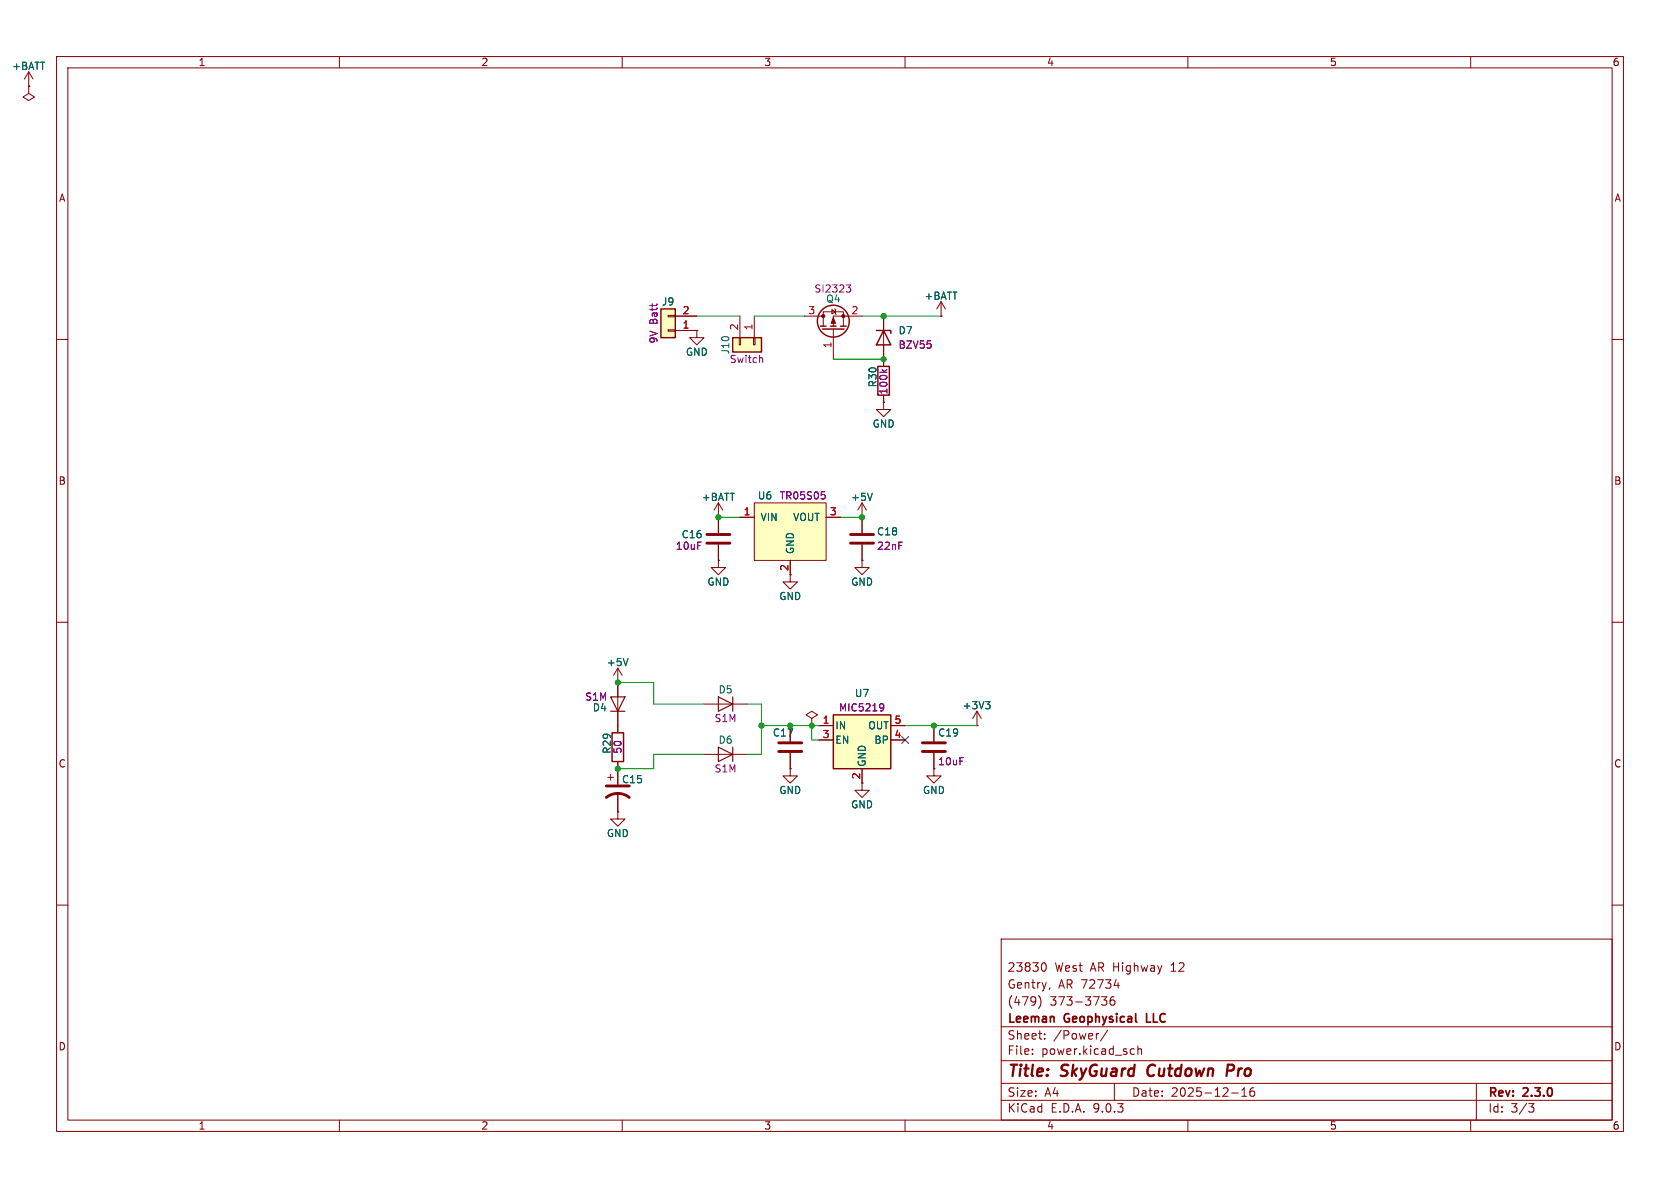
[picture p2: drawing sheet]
<svg xmlns="http://www.w3.org/2000/svg" width="297mm" height="210mm" viewBox="0 0 297 210" stroke-linecap="round" stroke-linejoin="round" font-family="sans-serif">
<g fill="none" stroke="#840000" stroke-width=".18">
<path d="M5.1 15.2v1.3l1 .6-1 .7-1-.7 1-.6M5.1 15.2h.1M10 10h277v190h-277zM12 12h273v186h-273zM60 10v2M110 10v2M160 10v2M210 10v2M260 10v2M10 60h2M285 60h2M10 110h2"/>
<path d="M109.2 118.1v10.2M109.2 118.1l-.7 1.3M109.2 118.1l.8 1.3M285 110h2M109.2 120.7h.1M124.5 124.5h7.6M124.5 133.4h7.6M139.7 128.3v2.8M139.7 133.1v2.8M152.4 138.4v1.3h1.3l-1.3 1.3-1.3-1.3h1.3M165.1 128.3v2.8M165.1 133.1v2.8"/>
<path d="M10 160h2M177 166h108v32h-108zM183.7 176.1a1.74 1.74 0 0 1-.1 2.2M184.5 170.2a.81 .81 0 0 1 .5 .6 .81 .81 0 0 1-.3 .8l-.2 .1M185.6 174.6l-.1 .3M194.7 176.2h1l-.5 .6 .4 .1 .1 .5-.3 .3h-.4M197 174.2h.9M197 176.2a.59 .59 0 0 0-.8 .6v.6l.2 .2 .4 .1 .2-.1 .1-.5-.1-.3h-.5l-.3 .3M197.7 173.7v1M285 160h2M60 198v2M110 198v2"/>
<path d="M160 198v2M177 194.5h108M177 191.5h108M177 187.5h108M177 181.5h108M182.5 186.3v.1M182.5 185.5v.1M184.7 183.6v.1M184.7 182.8v.1M194.2 182.7l-.2 .1M195.8 182.1l-1.3 2M197 191.5v3"/>
<path d="M200.1 185.4l.4 .1M200.5 186.3l-.4 .1M201.2 185.5l.2-.1 .3 .1 .1 .9M201.2 184.9v1.5M210 198v2M217.7 193.2h1.2M219.5 193.8h.9M219.5 192.7l.5-.4v1.5M221.7 192.3a.59 .59 0 0 0-.7 .6v.6l.1 .2 .4 .1 .2-.1 .1-.5-.1-.3h-.5l-.2 .3M260 198v2M261 191.5v6.5M270.2 195.1h1l-.5 .6 .4 .1 .1 .5-.3 .3h-.4"/>
</g>
<path d="M203.1 188.5a1.27 1.27 0 0 0 0 1.6M217.8 188.2h-.7l-.3 2M217.9 189.2l-1 .1" fill="none" stroke="#840000" stroke-width=".4"/>
<path d="M202.7 179.2v1.5h.7" fill="none" stroke="#840000" stroke-width=".3"/>
<path d="M137.7 131.3h4M137.7 132.8h4M163.1 131.3h4M163.1 132.8h4" fill="none" stroke="#840000" stroke-width=".51"/>
<path d="M107.9 123.2h2.6l-1.3 2.5zM107.9 125.7h2.6M127 123.2l2.5 1.3-2.5 1.2zM127 132.1l2.5 1.3-2.5 1.2zM129.5 123.2v2.5M129.5 132.1v2.5" fill="none" stroke="#840000" stroke-width=".2"/>
<path d="M111 116.4l-.4 1.3" fill="none" stroke="#006464" stroke-width=".18"/>
<path d="M129.5 59.7h5.1v2.5h-5.1z" fill="#ffffc2"/>
<g fill="none" stroke="#840000" stroke-width=".25">
<path d="M129.5 59.7h5.1v2.5h-5.1zM145 57.7h1M145.4 58.2h3.8M146.8 57.7h1M148.6 57.7h1M155.2 64.8h2v5.1h-2z"/>
<circle cx="147.3" cy="56.8" r="2.82"/>
</g>
<g fill="none" stroke="#840000" stroke-width=".18">
<path d="M130.7 59.7h.2v1.3h-.2zM130.8 55.9v3.8M133.2 59.7h.3v1.3h-.3zM133.3 55.9v3.8M142.2 55.9h3.3M145.5 55.9v-.8h3.6v2.6M145.5 55.9v1.8M147.1 54.7l.6 .4-.6 .4zM147.3 58.2v.2M147.3 58.4v5.1M147.6 54.6l.1 .1v.8l.1 .1M152.4 55.9h-5.1v1.8"/>
<path d="M156.2 71.1v1.3h1.3l-1.3 1.3-1.3-1.3h1.3M156.2 71.1h.1M156.2 63.5v1.3M156.2 69.9v1.2M139.7 135.9v1.3h1.3l-1.3 1.2-1.3-1.2h1.3M139.7 135.9h.1"/>
</g>
<path d="M149.6 50.4h.8l-.4 .4 .3 .2 .1 .4-.2 .2h-.4M134.5 63.2l.3 .2v.7M155.9 65.3l.5 .5M156.8 65.3l-.5 .4" fill="none" stroke="#840084" stroke-width=".18"/>
<g fill="#840000" stroke="#840000" stroke-width=".18">
<path d="M147.3 56.1l.4 1.1h-.8z"/>
<circle cx="145.5" cy="55.9" r=".28"/>
<circle cx="149.1" cy="55.9" r=".28"/>
</g>
<path d="M133.3 88.9h12.7v10.2h-12.7z" fill="#ffffc2"/>
<g fill="none" stroke="#840000" stroke-width=".18">
<path d="M5.1 15.2h.1M5.1 12.7l-.8 1.3M5.1 12.7l.7 1.3M5.1 12.7v2.5M127 99.1v1.2h1.3l-1.3 1.3-1.3-1.3h1.3M127 99.1h.1M127 91.4h.1M127 88.9v5.3M127 96.3v2.8M127 88.9l-.8 1.3M127 88.9l.8 1.3M130.8 91.4h2.5"/>
<path d="M133.3 88.9h12.7v10.2h-12.7zM139.7 99.1v3.8h1.3l-1.3 1.2-1.3-1.2h1.3M146 91.4h2.6M152.4 99.1v1.2h1.3l-1.3 1.3-1.3-1.3h1.3M152.4 99.1h.1M152.4 91.4h.1M152.4 88.9l-.8 1.3M152.4 88.9l.8 1.3M152.4 88.9v2.5M107.4 137.4h1.1M107.9 136.9v1M109.2 128.3v1.2"/>
<path d="M109.2 134.6v4.1M143.5 127l1-.6-1-.7-1 .7 1 .6v1.3M143.5 128.3h.1M172.7 128.3h.1M172.7 125.7l-.7 1.3M172.7 125.7l.8 1.3M172.7 125.7v2.6M109.2 143.5v1.3h1.3l-1.3 1.3-1.3-1.3h1.3M109.2 143.5h.1M109.2 140.2v3.3"/>
</g>
<path d="M145.2 86.9h.6M145.6 87.4l.3 .3v.3l-.3 .2" fill="none" stroke="#840084" stroke-width=".18"/>
<path d="M125 94.5h4M125 96h4M107.2 138.9h4.1M107.2 141a3.3 3.3 0 0 1 4.1 0" fill="none" stroke="#840000" stroke-width=".51"/>
<path d="M154.2 87.2l-.4 1.3M174.2 124h.8l-.4 .5M174.8 124.5l.2 .2v.4l-.2 .2" fill="none" stroke="#006464" stroke-width=".18"/>
<path d="M108.2 129.5h2v5.1h-2z" fill="none" stroke="#840000" stroke-width=".25"/>
<path d="M116.8 54.6h2.6v5.1h-2.6z" fill="#ffffc2"/>
<path d="M116.8 54.6h2.6v5.1h-2.6zM154.9 58.4h2.6v.5M156.2 58.4l1.3 2.6h-2.6z" fill="none" stroke="#840000" stroke-width=".25"/>
<g fill="none" stroke="#840000" stroke-width=".18">
<path d="M118.1 58.3h1.3v.2h-1.3zM118.1 55.8h1.3v.2h-1.3zM119.4 58.4h3.8M119.4 55.9h3.8M123.2 58.4v1.3h1.3l-1.3 1.3-1.3-1.3h1.3M123.2 58.4h.1M156.2 55.9v7.6M166.4 55.9h.1M166.4 53.3l-.8 1.3M166.4 53.3l.7 1.3M166.4 53.3v2.6M152.4 91.4v2.8"/>
<path d="M152.4 96.3v2.8M165.1 135.9v1.3h1.3l-1.3 1.2-1.3-1.2h1.3M165.1 135.9h.1"/>
</g>
<path d="M150.4 94.5h4M150.4 96h4" fill="none" stroke="#840000" stroke-width=".51"/>
<path d="M147.3 126.4h10.2v9.5h-10.2z" fill="#ffffc2"/>
<path d="M147.3 126.4h10.2v9.5h-10.2z" fill="none" stroke="#840000" stroke-width=".25"/>
<g fill="none" stroke="#840000" stroke-width=".18">
<path d="M5.1 15.2h.1M119.4 58.4h3.8M119.4 55.9h3.8M123.2 58.4h.1M156.2 55.9v2.5M166.4 55.9h.1M156.2 71.1h.1M156.2 61v3.8M156.2 69.9v1.2M127 99.1h.1M127 91.4h.1M127 91.4v2.8"/>
<path d="M127 96.3v2.8M130.8 91.4h2.5M139.7 99.1v2.5M146 91.4h2.6M152.4 99.1h.1M152.4 91.4h.1M152.4 91.4v2.8M152.4 96.3v2.8M109.2 120.7h.1M109.2 120.7v2.5M109.2 125.7v3.8M109.2 134.6v4.1"/>
<path d="M139.7 135.9h.1M139.7 128.3v2.8M139.7 133.1v2.8M143.5 128.3h.1M144.8 128.3h2.5M144.8 130.8h2.5M152.4 135.9v2.5M157.5 128.3h2.5M157.5 130.8h2.5M165.1 135.9h.1M165.1 128.3v2.8M165.1 133.1v2.8"/>
<path d="M172.7 128.3h.1M109.2 143.5h.1M109.2 140.2v3.3"/>
</g>
<path d="M155.9 65.3l.5 .5M156.8 65.3l-.5 .4M145.2 86.9h.6M145.6 87.4l.3 .3v.3l-.3 .2M155.8 124.4l.4 .1a.84 .84 0 0 1-.3 1.2M156.2 124.9l-.2 .3h-.2" fill="none" stroke="#840084" stroke-width=".18"/>
<path d="M123.2 55.9h7.6M133.3 55.9h8.9M152.4 55.9h14M147.3 63.5h8.9M127 91.4h3.8M148.6 91.4h3.8M109.2 120.7h6.4v3.8h8.9M124.5 133.4h-8.9v2.5h-6.4M132.1 124.5h2.5v8.9h-2.5M134.6 128.3h10.2M143.5 128.3v2.5h1.3M160 128.3h12.7" fill="none" stroke="#009600" stroke-width=".18"/>
<path d="M159.4 130.2l1.2 1.2M160.6 130.2l-1.2 1.2" fill="none" stroke="#000084" stroke-width=".18"/>
<path d="M154.2 87.2l-.4 1.3M111 116.4l-.4 1.3M174.2 124h.8l-.4 .5M174.8 124.5l.2 .2v.4l-.2 .2" fill="none" stroke="#006464" stroke-width=".18"/>
<g fill="#009600" stroke="#009600" stroke-width=".18">
<circle cx="109.2" cy="120.7" r=".46"/>
<circle cx="127" cy="91.4" r=".46"/>
<circle cx="156.2" cy="63.5" r=".46"/>
<circle cx="109.2" cy="135.9" r=".46"/>
<circle cx="156.2" cy="55.9" r=".46"/>
<circle cx="152.4" cy="91.4" r=".46"/>
<circle cx="165.1" cy="128.3" r=".46"/>
<circle cx="139.7" cy="128.3" r=".46"/>
<circle cx="134.6" cy="128.3" r=".46"/>
<circle cx="143.5" cy="128.3" r=".46"/>
</g>
<g font-size="2.8" fill="#840000">
<text x="178" y="190.9">Title:</text>
<text x="187.7" y="190.9">SkyGuard</text>
<text x="203.7" y="190.9">Cutdown</text>
<text x="218.5" y="190.9">Pro</text>
</g>
<g font-size="2.1" fill="#840000">
<text x="178" y="172">23830</text>
<text x="186.4" y="172">West</text>
<text x="192.8" y="172">AR Highway</text>
<text x="207.3" y="172">12</text>
<text x="178" y="178">(479)</text>
<text x="178" y="175">Gentry,</text>
<text x="185.6" y="178">373-3736</text>
<text x="187.1" y="175">AR 72734</text>
<text x="178" y="184">Sheet:</text>
<text x="178" y="181.2">Leeman</text>
<text x="186.2" y="184">/Power/</text>
<text x="188.2" y="181.2">Geophysical</text>
<text x="203.3" y="181.2">LLC</text>
<text x="178" y="186.7">File:</text>
<text x="184.1" y="186.7">power.kicad_sch</text>
<text x="178" y="196.9">KiCad</text>
<text x="178" y="194.1">Size:</text>
<text x="184.7" y="194.1">A4</text>
<text x="185.7" y="196.9">E.D.A.</text>
<text x="193.3" y="196.9">9.0.3</text>
<text x="200" y="194.1">Date:</text>
<text x="207" y="194.1">2025-12-16</text>
<text x="263" y="194.3">Rev:</text>
<text x="263" y="196.9">Id:</text>
<text x="267.1" y="196.9">3/3</text>
<text x="269.4" y="194.3">2.3.0</text>
</g>
<g font-size="1.8" fill="#840000">
<text x="35" y="11.9">1</text>
<text x="85" y="11.9">2</text>
<text x="135" y="11.9">3</text>
<text x="185" y="11.9">4</text>
<text x="235" y="11.9">5</text>
<text x="285" y="11.9">6</text>
<text x="10.3" y="35.9">A</text>
<text x="285.3" y="35.9">A</text>
<text x="10.3" y="85.9">B</text>
<text x="285.3" y="85.9">B</text>
<text x="139.4" y="101" transform="rotate(-90 139.4 101)">2</text>
<text x="10.3" y="135.9">C</text>
<text x="152.1" y="137.9" transform="rotate(-90 152.1 137.9)">2</text>
<text x="285.3" y="135.9">C</text>
<text x="10.3" y="185.9">D</text>
<text x="285.3" y="185.9">D</text>
<text x="35" y="199.9">1</text>
<text x="85" y="199.9">2</text>
<text x="135" y="199.9">3</text>
<text x="185" y="199.9">4</text>
<text x="235" y="199.9">5</text>
<text x="285" y="199.9">6</text>
</g>
<g font-size="1.8" fill="#006464">
<text x="2" y="12.5">+BATT</text>
<text x="146" y="53.7">Q4</text>
<text x="163.3" y="53.2">+BATT</text>
<text x="116.9" y="54.2">J9</text>
<text x="158.8" y="59.3">D7</text>
<text x="121.2" y="63.1">GND</text>
<text x="154.2" y="75.8">GND</text>
<text x="124" y="88.7">+BATT</text>
<text x="133.9" y="88.5">U6</text>
<text x="150.4" y="88.7">+5V</text>
<text x="134.4" y="92.3">VIN</text>
<text x="140.1" y="92.3">VOUT</text>
<text x="154.9" y="94.8">C18</text>
<text x="140.6" y="98" transform="rotate(-90 140.6 98)">GND</text>
<text x="125" y="103.7">GND</text>
<text x="137.7" y="106.3">GND</text>
<text x="150.4" y="103.7">GND</text>
<text x="107.2" y="118">+5V</text>
<text x="104.7" y="126">D4</text>
<text x="126.9" y="122.8">D5</text>
<text x="151" y="123.4">U7</text>
<text x="170.1" y="125.6">+3V3</text>
<text x="126.9" y="131.7">D6</text>
<text x="136.5" y="130.4">C17</text>
<text x="147.6" y="129.1">IN</text>
<text x="147.6" y="131.7">EN</text>
<text x="153.4" y="129.1">OUT</text>
<text x="154.5" y="131.7">BP</text>
<text x="165.7" y="130.4">C19</text>
<text x="108.2" y="133.3" transform="rotate(-90 108.2 133.3)">R29</text>
<text x="153.3" y="135.6" transform="rotate(-90 153.3 135.6)">GND</text>
<text x="109.9" y="138.7">C15</text>
<text x="137.7" y="140.6">GND</text>
<text x="150.4" y="143.1">GND</text>
<text x="163.1" y="140.6">GND</text>
<text x="107.2" y="148.2">GND</text>
</g>
<g font-size="1.8" fill="#840084">
<text x="143.9" y="51.9">SI2323</text>
<text x="116.4" y="57.4" transform="rotate(-90 116.4 57.4)">Batt</text>
<text x="116.4" y="60.8" transform="rotate(-90 116.4 60.8)">9V</text>
<text x="128.9" y="64.4">Switch</text>
<text x="129.1" y="62.8" transform="rotate(-90 129.1 62.8)">J10</text>
<text x="158.8" y="61.8">BZV55</text>
<text x="155.2" y="68.6" transform="rotate(-90 155.2 68.6)">R30</text>
<text x="157.1" y="69.8" transform="rotate(-90 157.1 69.8)">100k</text>
<text x="137.7" y="88.5">TR05S05</text>
<text x="120.4" y="95.4">C16</text>
<text x="119.4" y="97.4">10uF</text>
<text x="154.9" y="97.4">22nF</text>
<text x="103.4" y="124.1">S1M</text>
<text x="148.2" y="126">MIC5219</text>
<text x="126.2" y="127.9">S1M</text>
<text x="110.1" y="133.3" transform="rotate(-90 110.1 133.3)">50</text>
<text x="126.2" y="136.8">S1M</text>
<text x="165.7" y="135.5">10uF</text>
</g>
<g font-size="1.8" fill="#a90000">
<text x="120.6" y="58.2">1</text>
<text x="120.6" y="55.6">2</text>
<text x="130.6" y="58.5" transform="rotate(-90 130.6 58.5)">2</text>
<text x="133.1" y="58.5" transform="rotate(-90 133.1 58.5)">1</text>
<text x="142.8" y="55.6">3</text>
<text x="150.4" y="55.6">2</text>
<text x="147.1" y="61.7" transform="rotate(-90 147.1 61.7)">1</text>
<text x="131.4" y="91.2">1</text>
<text x="146.6" y="91.2">3</text>
<text x="145.3" y="128">1</text>
<text x="145.3" y="130.6">3</text>
<text x="158" y="128">5</text>
<text x="158" y="130.6">4</text>
</g>
</svg>
